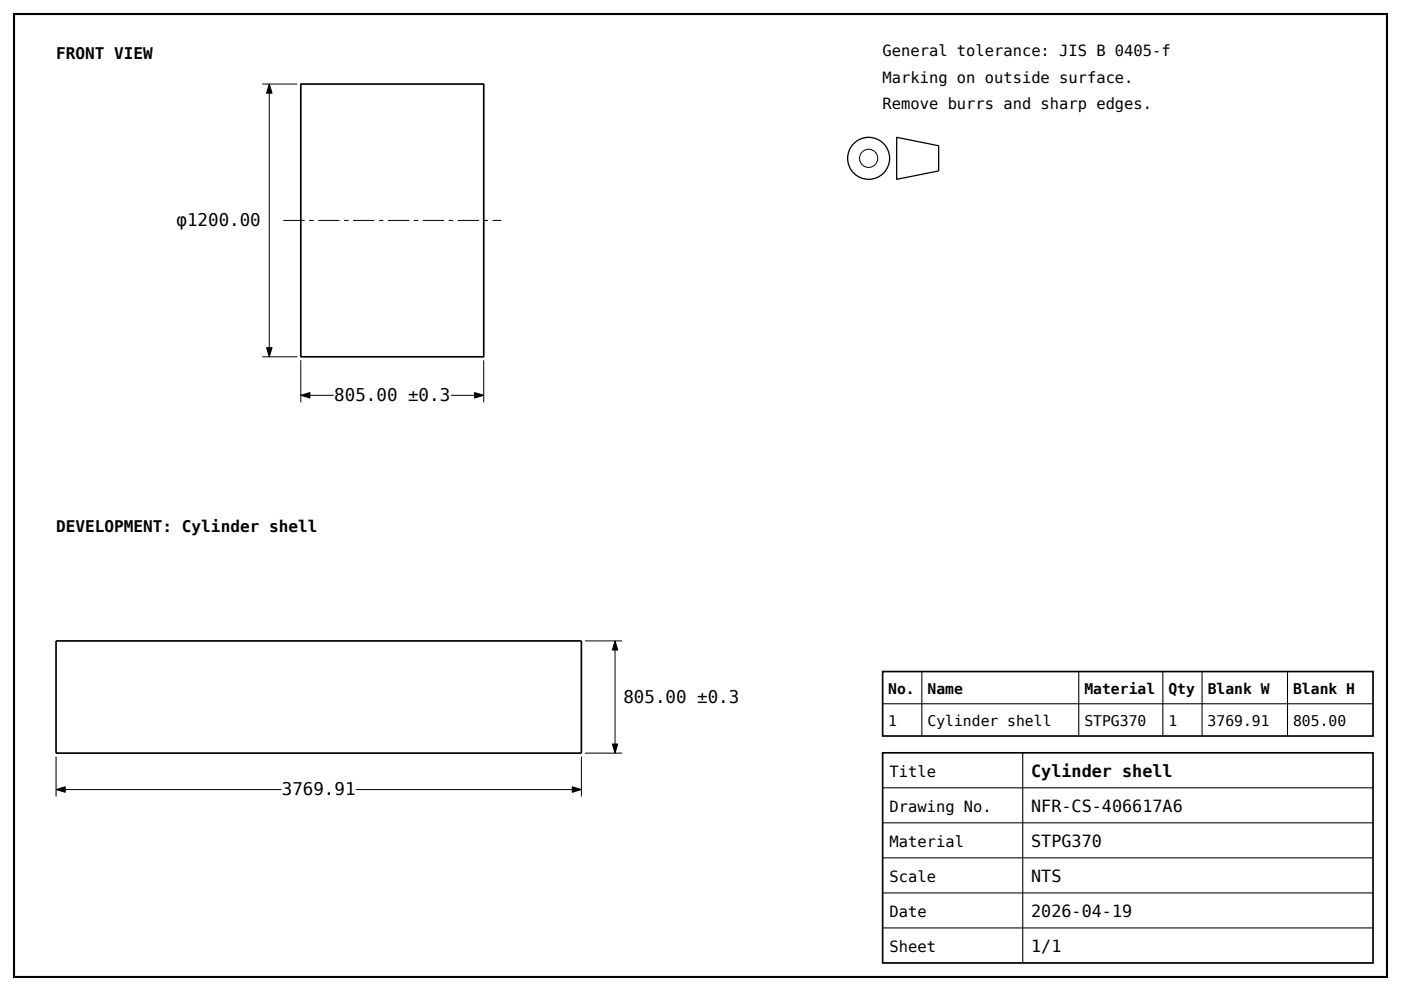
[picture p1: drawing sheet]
<svg xmlns="http://www.w3.org/2000/svg" width="574mm" height="406mm" viewBox="0 0 574 406" stroke-linecap="round" stroke-linejoin="round" font-family="sans-serif">
<path d="M5.7 5.7h562.4v394.4h-562.4z" fill="none" stroke="#000" stroke-width=".86" stroke-linecap="butt"/>
<path d="M367.3 56.3l17.2 3.4v10.3l-17.2 3.4z" fill="none" stroke="#000" stroke-width=".52"/>
<circle cx="355.8" cy="64.8" r="8.6" fill="none" stroke="#000" stroke-width=".53"/>
<circle cx="355.8" cy="64.8" r="3.7" fill="none" stroke="#000" stroke-width=".41"/>
<path d="M123.2 34.4h74.9v111.7h-74.9zM361.6 275h200.8v26.4h-200.8zM361.6 308.3h200.8v86.1h-200.8z" fill="none" stroke="#000" stroke-width=".69" stroke-linecap="butt"/>
<path d="M377.6 275v26.4M441.9 275v26.4M476.3 275v26.4M492.4 275v26.4M527.4 275v26.4M361.6 288.2h200.8M418.9 308.3v86.1M361.6 322.7h200.8M361.6 337h200.8M361.6 351.3h200.8M361.6 365.7h200.8M361.6 380h200.8" fill="none" stroke="#000" stroke-width=".43"/>
<path d="M116 90.3h89.3" fill="none" stroke="#000" stroke-width=".41" stroke-dasharray="8.7 1.9 1.9 1.9" stroke-linecap="butt"/>
<path d="M136.4 158.2h48.6v7.5h-48.6z" fill="#fff"/>
<path d="M107.4 34.4h14.4M110.3 34.4v111.7M107.4 146.1h14.4M123.2 147.6v17.2M198.1 147.6v17.2M123.2 161.9h13.5M184.7 161.9h13.4" fill="none" stroke="#000" stroke-width=".41"/>
<path d="M110.3 34.4l1.1 3.8h-2.2zM109.2 142.4h2.2l-1.1 3.7zM123.2 161.9l3.7-1.1v2.2zM194.4 160.8l3.7 1.1-3.7 1.1z" fill="#000" stroke="#000" stroke-width=".41"/>
<path d="M23 262.5h215.2v46h-215.2z" fill="none" stroke="#000" stroke-width=".69" stroke-linecap="butt"/>
<path d="M114.9 319.6h31.3v7.6h-31.3z" fill="#fff"/>
<path d="M239.6 262.5h15.2M251.9 262.5v46M23 309.9v16.3M238.2 309.9v16.3M239.6 308.5h15.2M23 323.4h92.2M145.8 323.4h92.4" fill="none" stroke="#000" stroke-width=".41"/>
<path d="M251.9 262.5l1.1 3.7h-2.2zM250.8 304.7h2.2l-1.1 3.8zM23 323.4l3.7-1.2v2.3zM234.4 322.2l3.8 1.2-3.8 1.1z" fill="#000" stroke="#000" stroke-width=".41"/>
<g font-size="7.2">
<text x="72.3" y="92.7">φ1200.00</text>
<text x="136.9" y="164.3">805.00 ±0.3</text>
<text x="255.4" y="287.8">805.00 ±0.3</text>
<text x="115.4" y="325.7">3769.91</text>
</g>
<g font-size="6.9">
<text x="422.4" y="318.3">Cylinder shell</text>
<text x="422.4" y="332.7">NFR-CS-406617A6</text>
<text x="422.4" y="347.1">STPG370</text>
<text x="422.4" y="361.4">NTS</text>
<text x="422.4" y="375.7">2026-04-19</text>
<text x="422.4" y="390.1">1/1</text>
</g>
<g font-size="6.6">
<text x="23" y="24.1">FRONT VIEW</text>
<text x="23" y="217.9">DEVELOPMENT: Cylinder shell</text>
</g>
<g font-size="6.3">
<text x="361.6" y="23">General tolerance: JIS B 0405-f</text>
<text x="361.6" y="33.9">Marking on outside surface.</text>
<text x="361.6" y="44.8">Remove burrs and sharp edges.</text>
<text x="364.4" y="318.1">Title</text>
<text x="364.4" y="332.4">Drawing No.</text>
<text x="364.4" y="346.8">Material</text>
<text x="364.4" y="361.1">Scale</text>
<text x="364.4" y="375.4">Date</text>
<text x="364.4" y="389.8">Sheet</text>
</g>
<g font-size="6">
<text x="363.8" y="284.2">No.</text>
<text x="379.9" y="284.2">Name</text>
<text x="444.2" y="284.2">Material</text>
<text x="478.6" y="284.2">Qty</text>
<text x="494.7" y="284.2">Blank W</text>
<text x="529.7" y="284.2">Blank H</text>
<text x="363.8" y="297.4">1</text>
<text x="379.9" y="297.4">Cylinder shell</text>
<text x="444.2" y="297.4">STPG370</text>
<text x="478.6" y="297.4">1</text>
<text x="494.7" y="297.4">3769.91</text>
<text x="529.7" y="297.4">805.00</text>
</g>
</svg>
